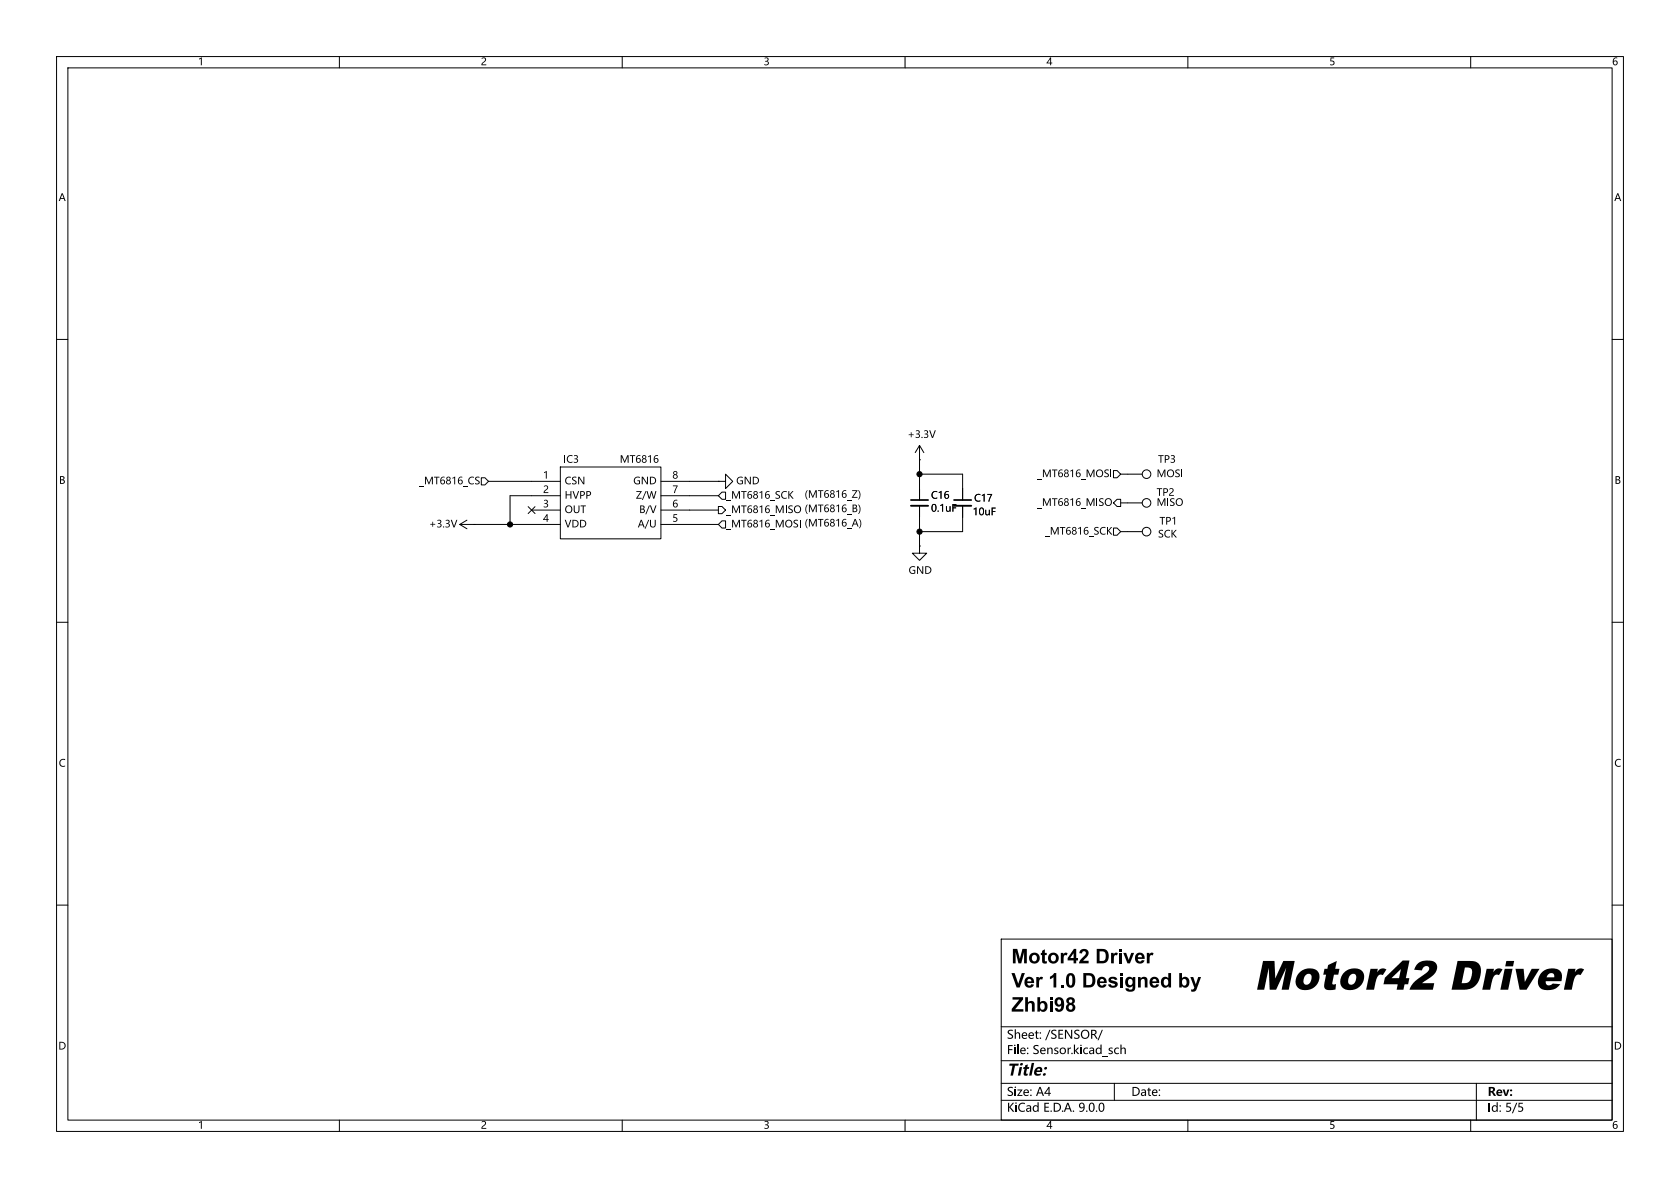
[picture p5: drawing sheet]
(kicad_sch
 (version 20231120)
 (generator "eeschema")
 (generator_version "8.0")
 (paper "A4")
 (lib_symbols
  (symbol "3rd_Sensor_Encoder:MT6816"
   (pin_names
    (offset 0.762)) (exclude_from_sim no) (in_bom yes) (on_board yes)
   (property "Reference" "IC" (at 24.13 7.62 0) (effects (font (size 1.27 1.27)) (justify left)))
   (property "Value" "MT6816" (at 24.13 5.08 0) (effects (font (size 1.27 1.27)) (justify left)))
   (property "Footprint" "None" (at 24.13 2.54 0) (effects (font (size 1.27 1.27)) (justify left) (hide yes)))
   (property "Datasheet" "http://www.magntek.com.cn/upload/MT6816_Rev.2.0.pdf" (at 24.13 0 0) (effects (font (size 1.27 1.27)) (justify left) (hide yes)))
   (property "Description" "P" (at 24.13 -2.54 0) (effects (font (size 1.27 1.27)) (justify left) (hide yes)))
   (property "Height" "1.75" (at 24.13 -5.08 0) (effects (font (size 1.27 1.27)) (justify left) (hide yes)))
   (property "Manufacturer_Name" "Magntek" (at 24.13 -7.62 0) (effects (font (size 1.27 1.27)) (justify left) (hide yes)))
   (property "Manufacturer_Part_Number" "MT6816" (at 24.13 -10.16 0) (effects (font (size 1.27 1.27)) (justify left) (hide yes)))
   (property "Mouser Part Number" "" (at 24.13 -12.7 0) (effects (font (size 1.27 1.27)) (justify left) (hide yes)))
   (property "Mouser Price/Stock" "" (at 24.13 -15.24 0) (effects (font (size 1.27 1.27)) (justify left) (hide yes)))
   (property "Arrow Part Number" "" (at 24.13 -17.78 0) (effects (font (size 1.27 1.27)) (justify left) (hide yes)))
   (property "Arrow Price/Stock" "" (at 24.13 -20.32 0) (effects (font (size 1.27 1.27)) (justify left) (hide yes)))
   (property "Mouser Testing Part Number" "" (at 24.13 -22.86 0) (effects (font (size 1.27 1.27)) (justify left) (hide yes)))
   (property "Mouser Testing Price/Stock" "" (at 24.13 -25.4 0) (effects (font (size 1.27 1.27)) (justify left) (hide yes)))
   (symbol "MT6816_0_0"
    (pin passive line (at 0 0 0) (length 5.08) (name "CSN" (effects (font (size 1.27 1.27)))) (number "1" (effects (font (size 1.27 1.27)))))
    (pin passive line (at 0 -2.54 0) (length 5.08) (name "HVPP" (effects (font (size 1.27 1.27)))) (number "2" (effects (font (size 1.27 1.27)))))
    (pin passive line (at 0 -5.08 0) (length 5.08) (name "OUT" (effects (font (size 1.27 1.27)))) (number "3" (effects (font (size 1.27 1.27)))))
    (pin passive line (at 0 -7.62 0) (length 5.08) (name "VDD" (effects (font (size 1.27 1.27)))) (number "4" (effects (font (size 1.27 1.27)))))
    (pin passive line (at 27.94 -7.62 180) (length 5.08) (name "A/U" (effects (font (size 1.27 1.27)))) (number "5" (effects (font (size 1.27 1.27)))))
    (pin passive line (at 27.94 -5.08 180) (length 5.08) (name "B/V" (effects (font (size 1.27 1.27)))) (number "6" (effects (font (size 1.27 1.27)))))
    (pin passive line (at 27.94 -2.54 180) (length 5.08) (name "Z/W" (effects (font (size 1.27 1.27)))) (number "7" (effects (font (size 1.27 1.27)))))
    (pin passive line (at 27.94 0 180) (length 5.08) (name "GND" (effects (font (size 1.27 1.27)))) (number "8" (effects (font (size 1.27 1.27))))))
   (symbol "MT6816_0_1"
    (polyline (pts (xy 5.08 2.54) (xy 22.86 2.54) (xy 22.86 -10.16) (xy 5.08 -10.16) (xy 5.08 2.54)) (stroke (width 0.1524) (type default)) (fill (type none)))))
  (symbol "Connector:TestPoint"
   (pin_numbers hide)
   (pin_names
    (offset 0.762) hide) (exclude_from_sim no) (in_bom yes) (on_board yes)
   (property "Reference" "TP" (at 0 6.858 0) (effects (font (size 1.27 1.27))))
   (property "Value" "TestPoint" (at 0 5.08 0) (effects (font (size 1.27 1.27))))
   (property "Footprint" "" (at 5.08 0 0) (effects (font (size 1.27 1.27)) (hide yes)))
   (property "Datasheet" "~" (at 5.08 0 0) (effects (font (size 1.27 1.27)) (hide yes)))
   (property "Description" "test point" (at 0 0 0) (effects (font (size 1.27 1.27)) (hide yes)))
   (symbol "TestPoint_0_1"
    (circle (center 0 3.302) (radius 0.762) (stroke (width 0) (type default)) (fill (type none))))
   (symbol "TestPoint_1_1"
    (pin passive line (at 0 0 90) (length 2.54) (name "1" (effects (font (size 1.27 1.27)))) (number "1" (effects (font (size 1.27 1.27)))))))
  (symbol "Device:C_Small"
   (pin_numbers hide)
   (pin_names
    (offset 0.254) hide) (exclude_from_sim no) (in_bom yes) (on_board yes)
   (property "Reference" "C" (at 0.254 1.778 0) (effects (font (size 1.27 1.27)) (justify left)))
   (property "Value" "C_Small" (at 0.254 -2.032 0) (effects (font (size 1.27 1.27)) (justify left)))
   (property "Footprint" "" (at 0 0 0) (effects (font (size 1.27 1.27)) (hide yes)))
   (property "Datasheet" "~" (at 0 0 0) (effects (font (size 1.27 1.27)) (hide yes)))
   (property "Description" "Unpolarized capacitor, small symbol" (at 0 0 0) (effects (font (size 1.27 1.27)) (hide yes)))
   (symbol "C_Small_0_1"
    (polyline (pts (xy -1.524 -0.508) (xy 1.524 -0.508)) (stroke (width 0.3302) (type default)) (fill (type none)))
    (polyline (pts (xy -1.524 0.508) (xy 1.524 0.508)) (stroke (width 0.3048) (type default)) (fill (type none))))
   (symbol "C_Small_1_1"
    (pin passive line (at 0 2.54 270) (length 2.032) (name "~" (effects (font (size 1.27 1.27)))) (number "1" (effects (font (size 1.27 1.27)))))
    (pin passive line (at 0 -2.54 90) (length 2.032) (name "~" (effects (font (size 1.27 1.27)))) (number "2" (effects (font (size 1.27 1.27)))))))
  (symbol "power:+3.3V"
   (power)
   (pin_numbers hide)
   (pin_names
    (offset 0) hide) (exclude_from_sim no) (in_bom yes) (on_board yes)
   (property "Reference" "#PWR" (at 0 -3.81 0) (effects (font (size 1.27 1.27)) (hide yes)))
   (property "Value" "+3.3V" (at 0 3.556 0) (effects (font (size 1.27 1.27))))
   (property "Footprint" "" (at 0 0 0) (effects (font (size 1.27 1.27)) (hide yes)))
   (property "Datasheet" "" (at 0 0 0) (effects (font (size 1.27 1.27)) (hide yes)))
   (property "Description" "Power symbol creates a global label with name \"+3.3V\"" (at 0 0 0) (effects (font (size 1.27 1.27)) (hide yes)))
   (symbol "+3.3V_0_1"
    (polyline (pts (xy -0.762 1.27) (xy 0 2.54)) (stroke (width 0) (type default)) (fill (type none)))
    (polyline (pts (xy 0 0) (xy 0 2.54)) (stroke (width 0) (type default)) (fill (type none)))
    (polyline (pts (xy 0 2.54) (xy 0.762 1.27)) (stroke (width 0) (type default)) (fill (type none))))
   (symbol "+3.3V_1_1"
    (pin power_in line (at 0 0 90) (length 0) (name "~" (effects (font (size 1.27 1.27)))) (number "1" (effects (font (size 1.27 1.27)))))))
  (symbol "power:GND"
   (power)
   (pin_numbers hide)
   (pin_names
    (offset 0) hide) (exclude_from_sim no) (in_bom yes) (on_board yes)
   (property "Reference" "#PWR" (at 0 -6.35 0) (effects (font (size 1.27 1.27)) (hide yes)))
   (property "Value" "GND" (at 0 -3.81 0) (effects (font (size 1.27 1.27))))
   (property "Footprint" "" (at 0 0 0) (effects (font (size 1.27 1.27)) (hide yes)))
   (property "Datasheet" "" (at 0 0 0) (effects (font (size 1.27 1.27)) (hide yes)))
   (property "Description" "Power symbol creates a global label with name \"GND\" , ground" (at 0 0 0) (effects (font (size 1.27 1.27)) (hide yes)))
   (symbol "GND_0_1"
    (polyline (pts (xy 0 0) (xy 0 -1.27) (xy 1.27 -1.27) (xy 0 -2.54) (xy -1.27 -1.27) (xy 0 -1.27)) (stroke (width 0) (type default)) (fill (type none))))
   (symbol "GND_1_1"
    (pin power_in line (at 0 0 270) (length 0) (name "~" (effects (font (size 1.27 1.27)))) (number "1" (effects (font (size 1.27 1.27))))))))
 (junction
  (at 90.17 92.71)
  (diameter 0)
  (color 0 0 0 0))
 (junction
  (at 162.56 93.98)
  (diameter 0)
  (color 0 0 0 0))
 (junction
  (at 162.56 83.82)
  (diameter 0)
  (color 0 0 0 0))
 (no_connect
  (at 93.98 90.17))
 (wire
  (pts (xy 121.92 85.09) (xy 127 85.09))
  (stroke (width 0) (type default)))
 (wire
  (pts (xy 90.17 87.63) (xy 93.98 87.63))
  (stroke (width 0) (type default)))
 (wire
  (pts (xy 90.17 92.71) (xy 93.98 92.71))
  (stroke (width 0) (type default)))
 (wire
  (pts (xy 121.92 92.71) (xy 127 92.71))
  (stroke (width 0) (type default)))
 (wire
  (pts (xy 90.17 92.71) (xy 90.17 87.63))
  (stroke (width 0) (type default)))
 (wire
  (pts (xy 162.56 93.98) (xy 170.18 93.98))
  (stroke (width 0) (type default)))
 (wire
  (pts (xy 162.56 86.36) (xy 162.56 83.82))
  (stroke (width 0) (type default)))
 (wire
  (pts (xy 199.39 93.98) (xy 198.12 93.98))
  (stroke (width 0) (type default)))
 (wire
  (pts (xy 162.56 83.82) (xy 170.18 83.82))
  (stroke (width 0) (type default)))
 (wire
  (pts (xy 162.56 91.44) (xy 162.56 93.98))
  (stroke (width 0) (type default)))
 (wire
  (pts (xy 86.36 85.09) (xy 93.98 85.09))
  (stroke (width 0) (type default)))
 (wire
  (pts (xy 199.39 88.9) (xy 198.12 88.9))
  (stroke (width 0) (type default)))
 (wire
  (pts (xy 170.18 83.82) (xy 170.18 86.36))
  (stroke (width 0) (type default)))
 (wire
  (pts (xy 83.82 92.71) (xy 90.17 92.71))
  (stroke (width 0) (type default)))
 (wire
  (pts (xy 170.18 91.44) (xy 170.18 93.98))
  (stroke (width 0) (type default)))
 (wire
  (pts (xy 121.92 90.17) (xy 127 90.17))
  (stroke (width 0) (type default)))
 (wire
  (pts (xy 162.56 81.28) (xy 162.56 83.82))
  (stroke (width 0) (type default)))
 (wire
  (pts (xy 121.92 87.63) (xy 127 87.63))
  (stroke (width 0) (type default)))
 (wire
  (pts (xy 162.56 93.98) (xy 162.56 96.52))
  (stroke (width 0) (type default)))
 (wire
  (pts (xy 199.39 83.82) (xy 198.12 83.82))
  (stroke (width 0) (type default)))
 (text "(MT6816_B)"
  (exclude_from_sim no)
  (at 142.24 91.44 0)
  (effects (font (size 1.27 1.27)) (justify left bottom)))
 (text "(MT6816_A)"
  (exclude_from_sim no)
  (at 142.24 93.98 0)
  (effects (font (size 1.27 1.27)) (justify left bottom)))
 (text "Motor42 Driver"
  (exclude_from_sim no)
  (at 221.742 178.054 0)
  (effects (font
    (face "Arial Black") (size 5.08 5.08) (thickness 0.508)
    (bold yes)
    (italic yes)) (justify left bottom)))
 (text "Motor42 Driver\nVer 1.0 Designed by\nZhbi98"
  (exclude_from_sim no)
  (at 178.816 180.086 0)
  (effects (font
    (face "Arial") (size 2.54 2.54)
    (bold yes)) (justify left bottom)))
 (text "(MT6816_Z)"
  (exclude_from_sim no)
  (at 142.24 88.9 0)
  (effects (font (size 1.27 1.27)) (justify left bottom)))
 (hierarchical_label "_MT6816_SCK"
  (shape input)
  (at 127 87.63 0)
  (fields_autoplaced yes)
  (effects (font (size 1.27 1.27)) (justify left)))
 (hierarchical_label "_MT6816_MISO"
  (shape output)
  (at 127 90.17 0)
  (fields_autoplaced yes)
  (effects (font (size 1.27 1.27)) (justify left)))
 (hierarchical_label "_MT6816_CS"
  (shape input)
  (at 86.36 85.09 180)
  (fields_autoplaced yes)
  (effects (font (size 1.27 1.27)) (justify right)))
 (hierarchical_label "_MT6816_SCK"
  (shape input)
  (at 198.12 93.98 180)
  (fields_autoplaced yes)
  (effects (font (size 1.27 1.27)) (justify right)))
 (hierarchical_label "_MT6816_MOSI"
  (shape input)
  (at 127 92.71 0)
  (fields_autoplaced yes)
  (effects (font (size 1.27 1.27)) (justify left)))
 (hierarchical_label "_MT6816_MOSI"
  (shape input)
  (at 198.12 83.82 180)
  (fields_autoplaced yes)
  (effects (font (size 1.27 1.27)) (justify right)))
 (hierarchical_label "_MT6816_MISO"
  (shape output)
  (at 198.12 88.9 180)
  (fields_autoplaced yes)
  (effects (font (size 1.27 1.27)) (justify right)))
 (symbol
  (lib_id "power:+3.3V")
  (at 83.82 92.71 90)
  (unit 1)
  (exclude_from_sim no)
  (in_bom yes)
  (on_board yes)
  (dnp no)
  (property "Reference" "#PWR0103" (at 87.63 92.71 0) (effects (font (size 1.27 1.27)) (hide yes)))
  (property "Value" "+3.3V" (at 78.359 92.71 90) (effects (font (size 1.27 1.27))))
  (property "Footprint" "" (at 83.82 92.71 0) (effects (font (size 1.27 1.27)) (hide yes)))
  (property "Datasheet" "" (at 83.82 92.71 0) (effects (font (size 1.27 1.27)) (hide yes)))
  (property "Description" "Power symbol creates a global label with name \"+3.3V\"" (at 83.82 92.71 0) (effects (font (size 1.27 1.27)) (hide yes)))
  (pin "1"))
 (symbol
  (lib_id "power:GND")
  (at 162.56 96.52 0)
  (unit 1)
  (exclude_from_sim no)
  (in_bom yes)
  (on_board yes)
  (dnp no)
  (property "Reference" "#PWR0104" (at 162.56 102.87 0) (effects (font (size 1.27 1.27)) (hide yes)))
  (property "Value" "GND" (at 162.687 100.9142 0) (effects (font (size 1.27 1.27))))
  (property "Footprint" "" (at 162.56 96.52 0) (effects (font (size 1.27 1.27)) (hide yes)))
  (property "Datasheet" "" (at 162.56 96.52 0) (effects (font (size 1.27 1.27)) (hide yes)))
  (property "Description" "Power symbol creates a global label with name \"GND\" , ground" (at 162.56 96.52 0) (effects (font (size 1.27 1.27)) (hide yes)))
  (pin "1"))
 (symbol
  (lib_id "Device:C_Small")
  (at 170.18 88.9 0)
  (unit 1)
  (exclude_from_sim no)
  (in_bom yes)
  (on_board yes)
  (dnp no)
  (property "Reference" "C17" (at 172.212 88.138 0) (effects (font (size 1.27 1.27)) (justify left)))
  (property "Value" "10uF" (at 171.958 90.551 0) (effects (font (size 1.27 1.27)) (justify left)))
  (property "Footprint" "Capacitor_SMD:C_0603_1608Metric" (at 170.18 88.9 0) (effects (font (size 1.27 1.27)) (hide yes)))
  (property "Datasheet" "~" (at 170.18 88.9 0) (effects (font (size 1.27 1.27)) (hide yes)))
  (property "Description" "Unpolarized capacitor, small symbol" (at 170.18 88.9 0) (effects (font (size 1.27 1.27)) (hide yes)))
  (pin "1")
  (pin "2"))
 (symbol
  (lib_id "Connector:TestPoint")
  (at 199.39 93.98 270)
  (unit 1)
  (exclude_from_sim no)
  (in_bom yes)
  (on_board yes)
  (dnp no)
  (property "Reference" "TP1" (at 204.978 92.202 90) (effects (font (size 1.27 1.27)) (justify left)))
  (property "Value" "SCK" (at 204.724 94.488 90) (effects (font (size 1.27 1.27)) (justify left)))
  (property "Footprint" "TestPoint:TestPoint_Pad_D1.0mm" (at 199.39 99.06 0) (effects (font (size 1.27 1.27)) (hide yes)))
  (property "Datasheet" "~" (at 199.39 99.06 0) (effects (font (size 1.27 1.27)) (hide yes)))
  (property "Description" "test point" (at 199.39 93.98 0) (effects (font (size 1.27 1.27)) (hide yes)))
  (pin "1"))
 (symbol
  (lib_id "Connector:TestPoint")
  (at 199.39 88.9 270)
  (unit 1)
  (exclude_from_sim no)
  (in_bom yes)
  (on_board yes)
  (dnp no)
  (property "Reference" "TP2" (at 204.47 87.122 90) (effects (font (size 1.27 1.27)) (justify left)))
  (property "Value" "MISO" (at 204.47 88.9 90) (effects (font (size 1.27 1.27)) (justify left)))
  (property "Footprint" "TestPoint:TestPoint_Pad_D1.0mm" (at 199.39 93.98 0) (effects (font (size 1.27 1.27)) (hide yes)))
  (property "Datasheet" "~" (at 199.39 93.98 0) (effects (font (size 1.27 1.27)) (hide yes)))
  (property "Description" "test point" (at 199.39 88.9 0) (effects (font (size 1.27 1.27)) (hide yes)))
  (pin "1"))
 (symbol
  (lib_id "power:GND")
  (at 127 85.09 90)
  (unit 1)
  (exclude_from_sim no)
  (in_bom yes)
  (on_board yes)
  (dnp no)
  (property "Reference" "#PWR0101" (at 133.35 85.09 0) (effects (font (size 1.27 1.27)) (hide yes)))
  (property "Value" "GND" (at 132.207 85.09 90) (effects (font (size 1.27 1.27))))
  (property "Footprint" "" (at 127 85.09 0) (effects (font (size 1.27 1.27)) (hide yes)))
  (property "Datasheet" "" (at 127 85.09 0) (effects (font (size 1.27 1.27)) (hide yes)))
  (property "Description" "Power symbol creates a global label with name \"GND\" , ground" (at 127 85.09 0) (effects (font (size 1.27 1.27)) (hide yes)))
  (pin "1"))
 (symbol
  (lib_id "Connector:TestPoint")
  (at 199.39 83.82 270)
  (unit 1)
  (exclude_from_sim no)
  (in_bom yes)
  (on_board yes)
  (dnp no)
  (property "Reference" "TP3" (at 204.724 81.28 90) (effects (font (size 1.27 1.27)) (justify left)))
  (property "Value" "MOSI" (at 204.47 83.82 90) (effects (font (size 1.27 1.27)) (justify left)))
  (property "Footprint" "TestPoint:TestPoint_Pad_D1.0mm" (at 199.39 88.9 0) (effects (font (size 1.27 1.27)) (hide yes)))
  (property "Datasheet" "~" (at 199.39 88.9 0) (effects (font (size 1.27 1.27)) (hide yes)))
  (property "Description" "test point" (at 199.39 83.82 0) (effects (font (size 1.27 1.27)) (hide yes)))
  (pin "1"))
 (symbol
  (lib_id "power:+3.3V")
  (at 162.56 81.28 0)
  (unit 1)
  (exclude_from_sim no)
  (in_bom yes)
  (on_board yes)
  (dnp no)
  (property "Reference" "#PWR0102" (at 162.56 85.09 0) (effects (font (size 1.27 1.27)) (hide yes)))
  (property "Value" "+3.3V" (at 162.941 76.8858 0) (effects (font (size 1.27 1.27))))
  (property "Footprint" "" (at 162.56 81.28 0) (effects (font (size 1.27 1.27)) (hide yes)))
  (property "Datasheet" "" (at 162.56 81.28 0) (effects (font (size 1.27 1.27)) (hide yes)))
  (property "Description" "Power symbol creates a global label with name \"+3.3V\"" (at 162.56 81.28 0) (effects (font (size 1.27 1.27)) (hide yes)))
  (pin "1"))
 (symbol
  (lib_id "3rd_Sensor_Encoder:MT6816")
  (at 93.98 85.09 0)
  (unit 1)
  (exclude_from_sim no)
  (in_bom yes)
  (on_board yes)
  (dnp no)
  (property "Reference" "IC3" (at 100.965 81.28 0) (effects (font (size 1.27 1.27))))
  (property "Value" "MT6816" (at 113.03 81.28 0) (effects (font (size 1.27 1.27))))
  (property "Footprint" "3rd_Sensor_Encoder:SOIC-8_L4.7-W5.8-P1.27_MT6816" (at 118.11 82.55 0) (effects (font (size 1.27 1.27)) (justify left) (hide yes)))
  (property "Datasheet" "http://www.magntek.com.cn/upload/MT6816_Rev.2.0.pdf" (at 118.11 85.09 0) (effects (font (size 1.27 1.27)) (justify left) (hide yes)))
  (property "Description" "P" (at 118.11 87.63 0) (effects (font (size 1.27 1.27)) (justify left) (hide yes)))
  (property "Height" "1.75" (at 118.11 90.17 0) (effects (font (size 1.27 1.27)) (justify left) (hide yes)))
  (property "Manufacturer_Name" "Magntek" (at 118.11 92.71 0) (effects (font (size 1.27 1.27)) (justify left) (hide yes)))
  (property "Manufacturer_Part_Number" "MT6816" (at 118.11 95.25 0) (effects (font (size 1.27 1.27)) (justify left) (hide yes)))
  (property "Mouser Part Number" "" (at 118.11 97.79 0) (effects (font (size 1.27 1.27)) (justify left) (hide yes)))
  (property "Mouser Price/Stock" "" (at 118.11 100.33 0) (effects (font (size 1.27 1.27)) (justify left) (hide yes)))
  (property "Arrow Part Number" "" (at 118.11 102.87 0) (effects (font (size 1.27 1.27)) (justify left) (hide yes)))
  (property "Arrow Price/Stock" "" (at 118.11 105.41 0) (effects (font (size 1.27 1.27)) (justify left) (hide yes)))
  (property "Mouser Testing Part Number" "" (at 118.11 107.95 0) (effects (font (size 1.27 1.27)) (justify left) (hide yes)))
  (property "Mouser Testing Price/Stock" "" (at 118.11 110.49 0) (effects (font (size 1.27 1.27)) (justify left) (hide yes)))
  (pin "1")
  (pin "2")
  (pin "3")
  (pin "4")
  (pin "5")
  (pin "6")
  (pin "7")
  (pin "8"))
 (symbol
  (lib_id "Device:C_Small")
  (at 162.56 88.9 0)
  (unit 1)
  (exclude_from_sim no)
  (in_bom yes)
  (on_board yes)
  (dnp no)
  (property "Reference" "C16" (at 164.592 87.63 0) (effects (font (size 1.27 1.27)) (justify left)))
  (property "Value" "0.1uF" (at 164.592 89.916 0) (effects (font (size 1.27 1.27)) (justify left)))
  (property "Footprint" "Capacitor_SMD:C_0603_1608Metric" (at 162.56 88.9 0) (effects (font (size 1.27 1.27)) (hide yes)))
  (property "Datasheet" "~" (at 162.56 88.9 0) (effects (font (size 1.27 1.27)) (hide yes)))
  (property "Description" "Unpolarized capacitor, small symbol" (at 162.56 88.9 0) (effects (font (size 1.27 1.27)) (hide yes)))
  (pin "1")
  (pin "2")))
